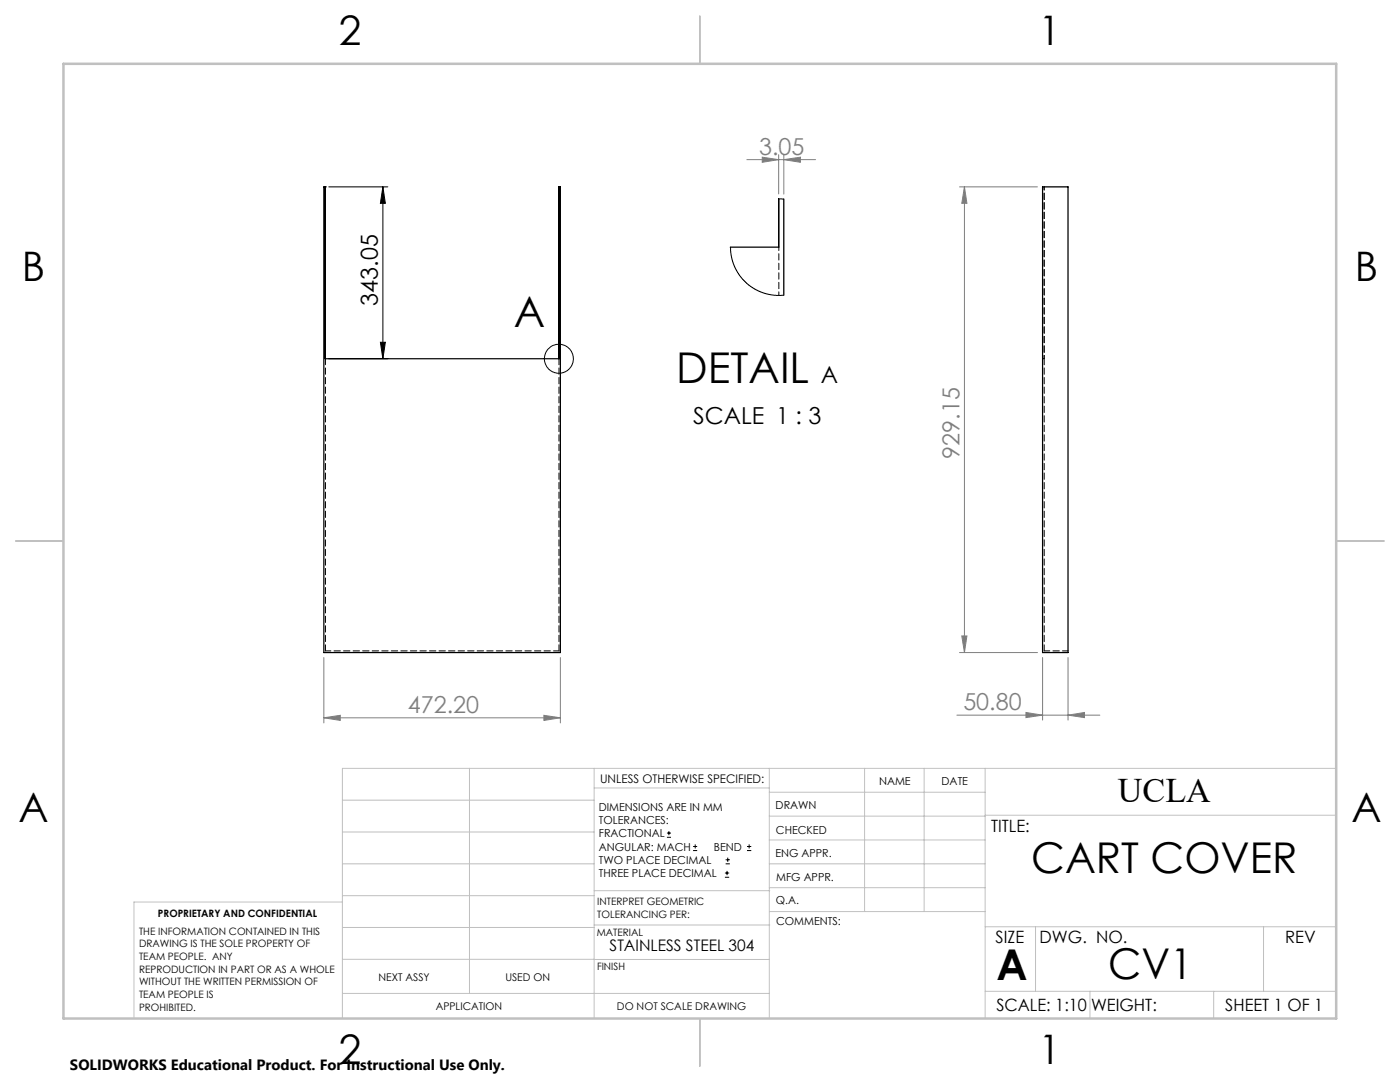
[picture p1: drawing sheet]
<svg xmlns="http://www.w3.org/2000/svg" width="279mm" height="216mm" viewBox="0 0 279 216" stroke-linecap="round" stroke-linejoin="round" font-family="sans-serif">
<g fill="none" stroke="#000" stroke-width=".2">
<path d="M65.6 37.3h11.8M76.4 37.3v34.3M76.4 37.3l.5 3.3h-1zM65.6 71.6h11.8M75.9 68.3h1l-.5 3.3zM133.1 167.1h.8M133.1 166.2h.8M133.5 165.8v.9M138.3 169.7h.8M138.3 168.9h.8M138.7 168.5v.8M144.7 175h.8"/>
<path d="M144.7 174.2h.8M144.8 172.4h.9M144.8 171.6h.9M145.1 173.8v.8M145.2 171.1v.9M149.1 169.7h.8M149.1 168.9h.8M149.5 168.5v.8"/>
<circle cx="111.5" cy="71.6" r="2.89"/>
</g>
<g fill="none" stroke="#808080" stroke-width=".2">
<path d="M149 31.9h13.8M152.1 31.4l3.3 .5-3.3 .5zM155.4 30.9v7.8M156.4 31.9l3.3-.5v1zM156.4 30.9v7.8M191.5 37.3h15.5M192.5 37.3l.5 3.3h-1.1zM192.5 37.3v92.9M64.6 131.2v13.1M111.8 131.2v13.1M191.5 130.2h15.5M191.9 126.9h1.1l-.5 3.3z"/>
<path d="M208.1 131.2v12.5M213.1 131.2v12.5M64.6 143.2l3.3-.5v1.1zM64.6 143.2h47.2M108.5 142.7l3.3 .5-3.3 .6zM191 142.7h28.5M204.8 142.2l3.3 .5-3.3 .5zM213.1 142.7l3.3-.5v1z"/>
</g>
<g fill="none" stroke="#c0c0c0" stroke-width=".2">
<path d="M68.3 159.7h50.3M93.7 153.3v44.9M118.6 153.3v49.9M118.6 157.2h34.9M153.5 153.3v49.9M153.5 158.1h43.1M172.5 153.3v28.6M184.4 153.3v28.6M196.6 153.3v49.9M266.7 153.3h-198.4v49.9M68.3 178.7h50.3M68.3 172.4h50.3"/>
<path d="M68.3 166h50.3M68.3 180h-41.6v23.2M118.6 177.7h35M153.5 167.6h43.1M153.5 162.8h43.1M153.5 172.4h43.1M153.5 177.1h43.1M196.6 162.7h70.1M68.3 198.2h85.2M68.3 191.4l85.2 .1M68.3 185.1h50.3M118.6 184.6h35"/>
<path d="M153.6 181.9h43M196.6 197.8h70.1M196.6 184.9h70.1M206.7 184.9v12.9M217.5 197.8v5.4M242.2 197.8v5.4M252.2 184.9v12.9"/>
</g>
<path d="M139.7 3.2v9.5M3.1 107.9h9.6M266.7 107.9h9.5M139.7 203.2v9.6" fill="none" stroke="#c0c0c0" stroke-width=".25"/>
<path d="M12.7 12.7h254v190.5h-254z" fill="none" stroke="#c0c0c0" stroke-width=".5"/>
<path d="M75.9 68.3h1l-.5 3.3zM76.4 37.3l.5 3.3h-1z" fill="#000"/>
<g fill="#808080">
<path d="M64.6 143.2l3.3-.5v1.1zM108.5 142.7l3.3 .5-3.3 .6zM204.8 142.2l3.3 .5-3.3 .5zM213.1 142.7l3.3-.5v1z"/>
<path d="M152.1 31.4l3.3 .5-3.3 .5zM156.4 31.9l3.3-.5v1z"/>
<path d="M192.5 37.3l.5 3.3h-1.1zM191.9 126.9h1.1l-.5 3.3z"/>
</g>
<path d="M64.9 37.3h.1M64.9 37.3v34.3h46.6v-34.3M64.9 37.3h-.3v92.9h47.2v-92.9h-.3M111.5 37.3h.1M155.4 39.7v9.6h-9.6M156.4 39.7v19.2M208.1 37.3h5v92.9h-5z" fill="none" stroke="#000" stroke-width=".25"/>
<path d="M64.9 71.6v58.3M111.6 71.6v58.3M208.4 71.6v58.3" fill="none" stroke="#000" stroke-width=".2" stroke-dasharray="1.3 .6" stroke-dashoffset=".1"/>
<path d="M64.9 129.9h46.7M213.2 129.9h-4.8" fill="none" stroke="#000" stroke-width=".2" stroke-dasharray="1.3 .6" stroke-dashoffset=".2"/>
<path d="M208.4 71.6h-.3" fill="none" stroke="#000" stroke-width=".2" stroke-dasharray="1.3 .6"/>
<path d="M208.4 37.3v34.3M155.4 49.3v9.6" fill="none" stroke="#000" stroke-width=".2" stroke-dasharray="1.3 .6" stroke-dashoffset=".6"/>
<path d="M155.4 39.7h1M145.8 49.3l.2 2.2 .6 1.7 1 1.7 1.3 1.5 1.7 1.3 1.9 .8 1.9 .4h2" fill="none" stroke="#000" stroke-width=".2"/>
<g font-size="8.5">
<text x="102.6" y="65.2">A</text>
<text x="135" y="76.4">DETAIL</text>
<text x="205.8" y="174.2">CART COVER</text>
<text x="198.9" y="195.5">A</text>
<text x="221.1" y="195.4">CV1</text>
</g>
<g font-size="8.1">
<text x="67.6" y="8.9">2</text>
<text x="207.3" y="8.9">1</text>
<text x="4.4" y="56.2">B</text>
<text x="270.4" y="56.2">B</text>
<text x="3.7" y="164.1">A</text>
<text x="269.7" y="164.1">A</text>
<text x="67.6" y="212.4">2</text>
<text x="207.3" y="212.4">1</text>
</g>
<text font-size="6.9" x="223.1" y="160.1">UCLA</text>
<g font-size="4.7" fill="#808080">
<text x="151.5" y="30.8">3.05</text>
<text x="191.5" y="91.5" transform="rotate(-90 191.5 91.5)">929.15</text>
<text x="81.4" y="142.2">472.20</text>
<text x="192.3" y="141.7">50.80</text>
</g>
<g font-size="4.7">
<text x="75.4" y="61" transform="rotate(-90 75.4 61)">343.05</text>
<text x="163.8" y="76.4">A</text>
<text x="138.3" y="84.6">SCALE 1 : 3</text>
</g>
<g font-size="3.4">
<text x="197.8" y="166">TITLE:</text>
<text x="198.7" y="188.1">SIZE</text>
<text x="207.5" y="188.1">DWG. NO.</text>
<text x="256.5" y="188.2">REV</text>
<text x="198.8" y="201.7">SCALE: 1:10</text>
<text x="217.7" y="201.8">WEIGHT:</text>
<text x="244.5" y="201.7">SHEET 1 OF 1</text>
</g>
<text font-size="3.2" x="121.7" y="189.8">STAINLESS STEEL 304</text>
<text font-size="3" x="14" y="213.5">SOLIDWORKS Educational Product. For Instructional Use Only.</text>
<text font-size="2.4" x="119.8" y="156.2">UNLESS OTHERWISE SPECIFIED:</text>
<g font-size="2.2">
<text x="119.5" y="161.8">DIMENSIONS ARE IN MM</text>
<text x="154.8" y="161.4">DRAWN</text>
<text x="175.4" y="156.6">NAME</text>
<text x="187.9" y="156.7">DATE</text>
<text x="119.5" y="164.4">TOLERANCES:</text>
<text x="119.5" y="167.1">FRACTIONAL</text>
<text x="154.9" y="166.3">CHECKED</text>
<text x="119.5" y="169.7">ANGULAR: MACH</text>
<text x="119.5" y="172.4">TWO PLACE DECIMAL</text>
<text x="142.5" y="169.7">BEND</text>
<text x="154.8" y="171">ENG APPR.</text>
<text x="119.5" y="175">THREE PLACE DECIMAL</text>
<text x="154.9" y="175.7">MFG APPR.</text>
<text x="154.9" y="180.4">Q.A.</text>
<text x="154.9" y="184.6">COMMENTS:</text>
</g>
<g font-size="2.1">
<text x="75.5" y="195.7">NEXT ASSY</text>
<text x="100.9" y="195.7">USED ON</text>
<text x="86.9" y="201.5">APPLICATION</text>
<text x="123.1" y="201.6">DO NOT SCALE DRAWING</text>
</g>
<g font-size="2">
<text x="31.5" y="182.9">PROPRIETARY AND CONFIDENTIAL</text>
<text x="119.2" y="180.6">INTERPRET GEOMETRIC</text>
<text x="119.2" y="183.1">TOLERANCING PER:</text>
<text x="27.8" y="186.5">THE INFORMATION CONTAINED IN THIS</text>
<text x="27.8" y="189">DRAWING IS THE SOLE PROPERTY OF</text>
<text x="27.8" y="191.6">TEAM PEOPLE. ANY</text>
<text x="119.1" y="186.7">MATERIAL</text>
<text x="27.8" y="194.1">REPRODUCTION IN PART OR AS A WHOLE</text>
<text x="27.8" y="196.6">WITHOUT THE WRITTEN PERMISSION OF</text>
<text x="119.1" y="193.5">FINISH</text>
<text x="27.8" y="199.1">TEAM PEOPLE IS</text>
<text x="27.8" y="201.7">PROHIBITED.</text>
</g>
</svg>
